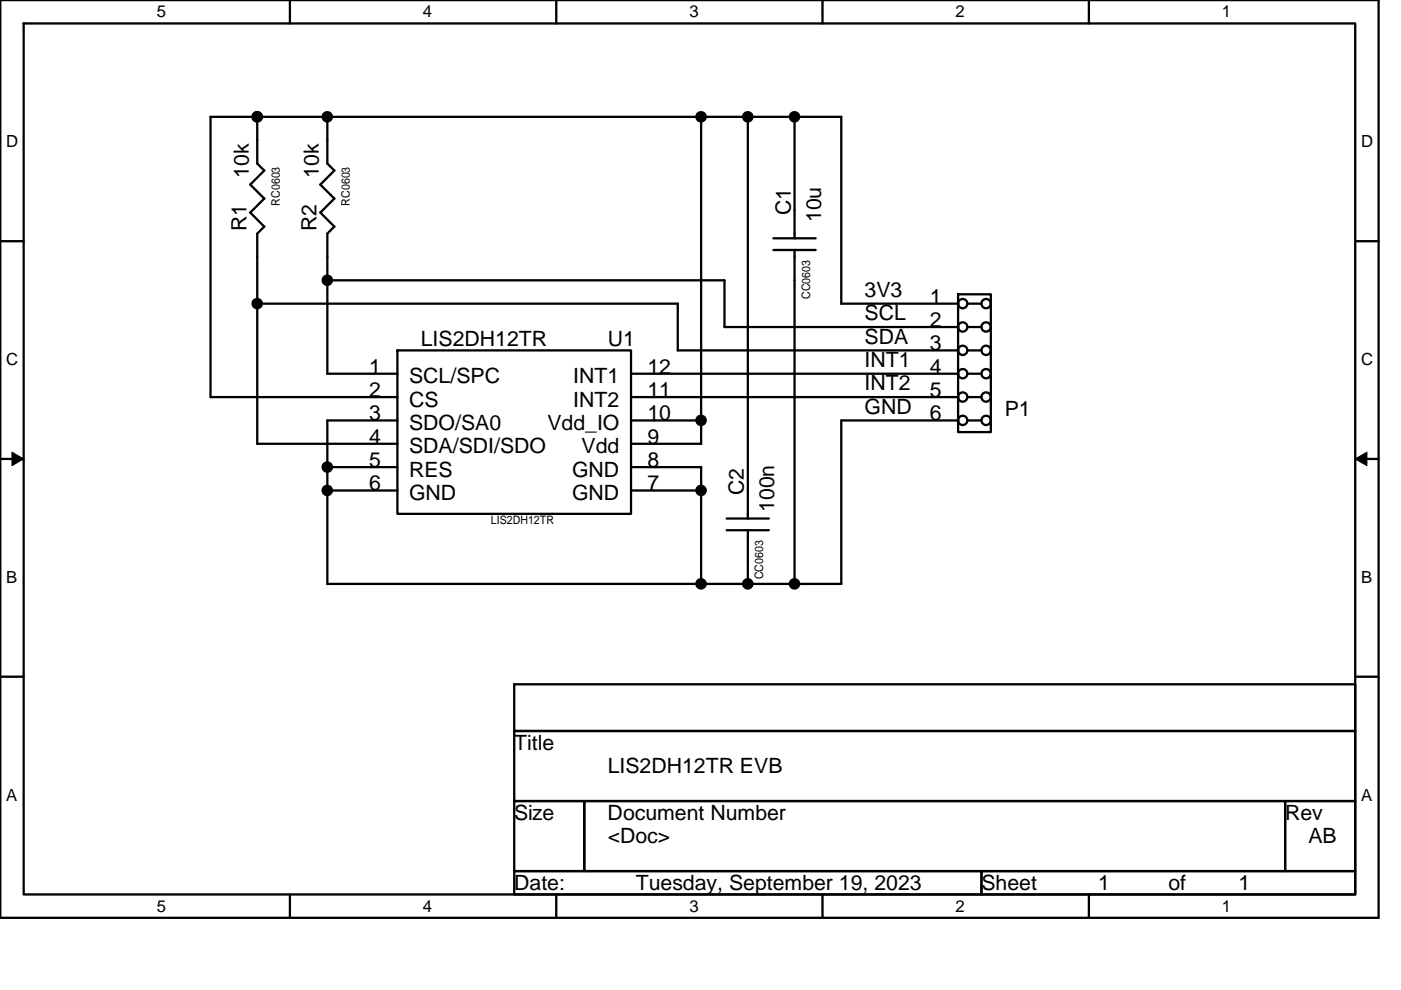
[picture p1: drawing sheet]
<svg xmlns="http://www.w3.org/2000/svg" width="297mm" height="210mm" viewBox="0 0 297 210" stroke-linecap="round" stroke-linejoin="round" font-family="sans-serif">
<path d="M.1 0h292.2v194.7h-292.2zM5 5h282.3v184.7h-282.3z" fill="none" stroke="#000" stroke-width=".49"/>
<g fill="#fff">
<path d="M33.2 .5h2v4h-2z"/>
<path d="M33.2 190.2h2v4h-2z"/>
</g>
<path d="M61.5 0v5M61.5 189.7v5" fill="none" stroke="#000" stroke-width=".49"/>
<g fill="#fff">
<path d="M89.7 .5h1.9v4h-1.9z"/>
<path d="M89.7 190.2h1.9v4h-1.9z"/>
</g>
<path d="M117.9 0v5M117.9 189.7v5" fill="none" stroke="#000" stroke-width=".49"/>
<g fill="#fff">
<path d="M146.2 .5h1.9v4h-1.9z"/>
<path d="M146.2 190.2h1.9v4h-1.9z"/>
</g>
<path d="M174.4 0v5M174.4 189.7v5" fill="none" stroke="#000" stroke-width=".49"/>
<g fill="#fff">
<path d="M202.6 .5h2v4h-2z"/>
<path d="M202.6 190.2h2v4h-2z"/>
</g>
<path d="M230.9 0v5M230.9 189.7v5" fill="none" stroke="#000" stroke-width=".49"/>
<g fill="#fff">
<path d="M259.1 .5h1.9v4h-1.9z"/>
<path d="M259.1 190.2h1.9v4h-1.9z"/>
<path d="M1.3 28.1h2.6v3.9h-2.6z"/>
<path d="M288.6 28.1h2.5v3.9h-2.5z"/>
<path d="M1.3 74.3h2.6v3.9h-2.6z"/>
<path d="M288.6 74.3h2.5v3.9h-2.5z"/>
</g>
<path d="M.1 51.2h4.9M287.3 51.2h5" fill="none" stroke="#000" stroke-width=".49"/>
<g fill="#fff">
<path d="M1.3 120.4h2.4v4h-2.4z"/>
<path d="M288.6 120.4h2.3v4h-2.3z"/>
</g>
<path d="M.1 97.3h4.9M287.3 97.3h5" fill="none" stroke="#000" stroke-width=".49"/>
<path d="M2.5 95.9l2.5 1.4-2.5 1.5zM287.3 97.3l2.5-1.4v2.9z" fill="#000" stroke="#000" stroke-width=".21"/>
<g fill="#fff">
<path d="M1.3 166.6h2.4v4h-2.4z"/>
<path d="M288.6 166.6h2.3v4h-2.3z"/>
</g>
<g fill="none" stroke="#000" stroke-width=".49">
<path d="M53 39.1l3 3M54.5 34.7l1.5 1.5-2.9 3M54.5 24.8v9.9M67.9 39.1l3 3M69.4 34.7l1.5 1.5M69.4 24.8v9.9M70.9 36.2l-3 3M148.7 24.8v69.3M158.6 24.8v85.2M168.5 24.8v25.8M178.4 24.8v39.6M178.4 24.8h-133.8v59.4h39.7"/>
<path d="M53 45.1l3 3M56 48l-1.5 1.6v44.5h29.8M56 42.1l-2.9 3M67.9 45.1l3 3M69.4 59.5h84.2v9.9h49.6M70.9 48l-1.5 1.6v29.7h14.9M70.9 42.1l-3 3M164 53h8.9M164 50.5h8.9M168.5 53v70.9M54.5 64.4h89.2v9.9h59.5M84.3 74.3h49.5v34.7h-49.5z"/>
<path d="M133.8 79.3h69.4M178.4 64.4h24.8M203.1 62.4h7v29.3h-7zM205.1 64.4h3M205.1 74.3h3M205.1 69.4h3M205.1 79.3h3M69.4 99.1h14.9M84.3 89.2h-14.9v34.7l109-.1M133.8 89.2h14.9M133.8 99.1h14.9M148.7 99.1v24.8"/>
<path d="M148.7 94.1h-14.9M203.2 89.2h-24.8v34.7M203.2 84.2h-69.4M205.1 84.2h3M205.1 89.2h3M69.4 104h14.9M133.8 104h14.9M154.1 112.5h8.9M154.1 110h8.9M158.6 112.4v11.5M.1 143.5h4.9M109 145.1h178.3v9.9h-178.3z"/>
<path d="M109 155h178.3v14.9h-178.3zM287.3 143.5h5M109 169.9h14.9v14.9h-14.9zM123.9 169.9h148.6v14.9h-148.6zM272.5 169.9h14.8v14.9h-14.8zM109 184.8h99.1v4.9h-99.1zM208.1 184.8h79.2v4.9h-79.2z"/>
<circle cx="204.1" cy="64.4" r=".99"/>
<circle cx="204.1" cy="69.3" r=".99"/>
<circle cx="204.1" cy="74.3" r=".99"/>
<circle cx="204.1" cy="79.3" r=".99"/>
<circle cx="209.1" cy="74.3" r=".99"/>
<circle cx="209.1" cy="64.4" r=".99"/>
<circle cx="209.1" cy="69.3" r=".99"/>
<circle cx="209.1" cy="79.3" r=".99"/>
<circle cx="204.1" cy="89.2" r=".99"/>
<circle cx="204.1" cy="84.2" r=".99"/>
<circle cx="209.1" cy="89.2" r=".99"/>
<circle cx="209.1" cy="84.2" r=".99"/>
</g>
<g fill="#000">
<circle cx="203.1" cy="79.3" r=".24"/>
<circle cx="203.1" cy="64.4" r=".24"/>
<circle cx="203.1" cy="69.4" r=".24"/>
<circle cx="203.1" cy="74.3" r=".24"/>
<circle cx="203.1" cy="84.2" r=".24"/>
<circle cx="203.1" cy="89.2" r=".24"/>
</g>
<g fill="#000" stroke="#000" stroke-width=".49">
<circle cx="54.5" cy="24.8" r=".99"/>
<circle cx="69.4" cy="24.8" r=".99"/>
<circle cx="148.6" cy="24.8" r=".99"/>
<circle cx="158.5" cy="24.8" r=".99"/>
<circle cx="168.4" cy="24.8" r=".99"/>
<circle cx="69.4" cy="59.4" r=".99"/>
<circle cx="54.5" cy="64.4" r=".99"/>
<circle cx="69.4" cy="99.1" r=".99"/>
<circle cx="148.6" cy="89.2" r=".99"/>
<circle cx="69.4" cy="104" r=".99"/>
<circle cx="148.6" cy="104" r=".99"/>
<circle cx="148.6" cy="123.8" r=".99"/>
<circle cx="158.5" cy="123.8" r=".99"/>
<circle cx="168.4" cy="123.8" r=".99"/>
</g>
<g font-size="4.5">
<text x="52.7" y="37.7" transform="rotate(-90 52.7 37.7)">10k</text>
<text x="67.6" y="37.7" transform="rotate(-90 67.6 37.7)">10k</text>
<text x="167.6" y="45.6" transform="rotate(-90 167.6 45.6)">C1</text>
<text x="174.1" y="47.1" transform="rotate(-90 174.1 47.1)">10u</text>
<text x="52.2" y="49.1" transform="rotate(-90 52.2 49.1)">R1</text>
<text x="67.1" y="49.1" transform="rotate(-90 67.1 49.1)">R2</text>
<text x="183.3" y="63">3V3</text>
<text x="197.2" y="64.4">1</text>
<text x="183.3" y="67.9">SCL</text>
<text x="197.2" y="69.3">2</text>
<text x="89.2" y="73.4">LIS2DH12TR</text>
<text x="128.8" y="73.4">U1</text>
<text x="183.3" y="72.9">SDA</text>
<text x="183.3" y="77.8">INT1</text>
<text x="197.2" y="74.3">3</text>
<text x="78.3" y="79.2">1</text>
<text x="86.7" y="81.3">SCL/SPC</text>
<text x="121.6" y="81.3">INT1</text>
<text x="137.3" y="79.2">12</text>
<text x="183.3" y="82.8">INT2</text>
<text x="197.2" y="79.2">4</text>
<text x="78.3" y="84.2">2</text>
<text x="78.3" y="89.2">3</text>
<text x="86.7" y="86.2">CS</text>
<text x="121.6" y="86.2">INT2</text>
<text x="137.3" y="89.2">10</text>
<text x="137.3" y="84.2">11</text>
<text x="183.3" y="87.7">GND</text>
<text x="197.2" y="84.2">5</text>
<text x="197.2" y="89.2">6</text>
<text x="213" y="88.2">P1</text>
<text x="78.3" y="94.1">4</text>
<text x="86.7" y="91.2">SDO/SA0</text>
<text x="116.1" y="91.2">Vdd_IO</text>
<text x="137.3" y="94.1">9</text>
<text x="78.3" y="99.1">5</text>
<text x="86.7" y="96.1">SDA/SDI/SDO</text>
<text x="86.7" y="101.1">RES</text>
<text x="121.3" y="101.1">GND</text>
<text x="123.3" y="96.1">Vdd</text>
<text x="137.3" y="99.1">8</text>
<text x="78.3" y="104">6</text>
<text x="86.7" y="106">GND</text>
<text x="121.3" y="106">GND</text>
<text x="137.3" y="104">7</text>
<text x="157.7" y="105" transform="rotate(-90 157.7 105)">C2</text>
<text x="164.2" y="108.5" transform="rotate(-90 164.2 108.5)">100n</text>
<text x="109" y="159">Title</text>
<text x="128.8" y="164">LIS2DH12TR EVB</text>
<text x="109" y="173.9">Size</text>
<text x="128.8" y="173.9">Document Number</text>
<text x="272.5" y="173.9">Rev</text>
<text x="128.8" y="178.9">&lt;Doc&gt;</text>
<text x="277.4" y="178.9">AB</text>
<text x="109" y="188.8">Date:</text>
<text x="134.8" y="188.8">Tuesday, September 19, 2023</text>
<text x="208.1" y="188.8">Sheet</text>
<text x="232.9" y="188.8">1</text>
<text x="247.7" y="188.8">of</text>
<text x="262.6" y="188.8">1</text>
</g>
<g font-size="3.5">
<text x="33.2" y="3.7">5</text>
<text x="89.7" y="3.7">4</text>
<text x="146.2" y="3.7">3</text>
<text x="202.6" y="3.7">2</text>
<text x="259.1" y="3.7">1</text>
<text x="1.3" y="31.2">D</text>
<text x="288.6" y="31.2">D</text>
<text x="1.3" y="77.4">C</text>
<text x="288.6" y="77.4">C</text>
<text x="1.3" y="123.6">B</text>
<text x="288.6" y="123.6">B</text>
<text x="1.3" y="169.8">A</text>
<text x="288.6" y="169.8">A</text>
<text x="33.2" y="193.4">5</text>
<text x="89.7" y="193.4">4</text>
<text x="146.2" y="193.4">3</text>
<text x="202.6" y="193.4">2</text>
<text x="259.1" y="193.4">1</text>
</g>
<g font-size="2.5">
<text x="59.3" y="43.6" transform="rotate(-90 59.3 43.6)">RC0603</text>
<text x="74.2" y="43.6" transform="rotate(-90 74.2 43.6)">RC0603</text>
<text x="171.7" y="63.4" transform="rotate(-90 171.7 63.4)">CC0603</text>
<text x="104.1" y="111.2">LIS2DH12TR</text>
<text x="161.8" y="122.9" transform="rotate(-90 161.8 122.9)">CC0603</text>
</g>
</svg>
